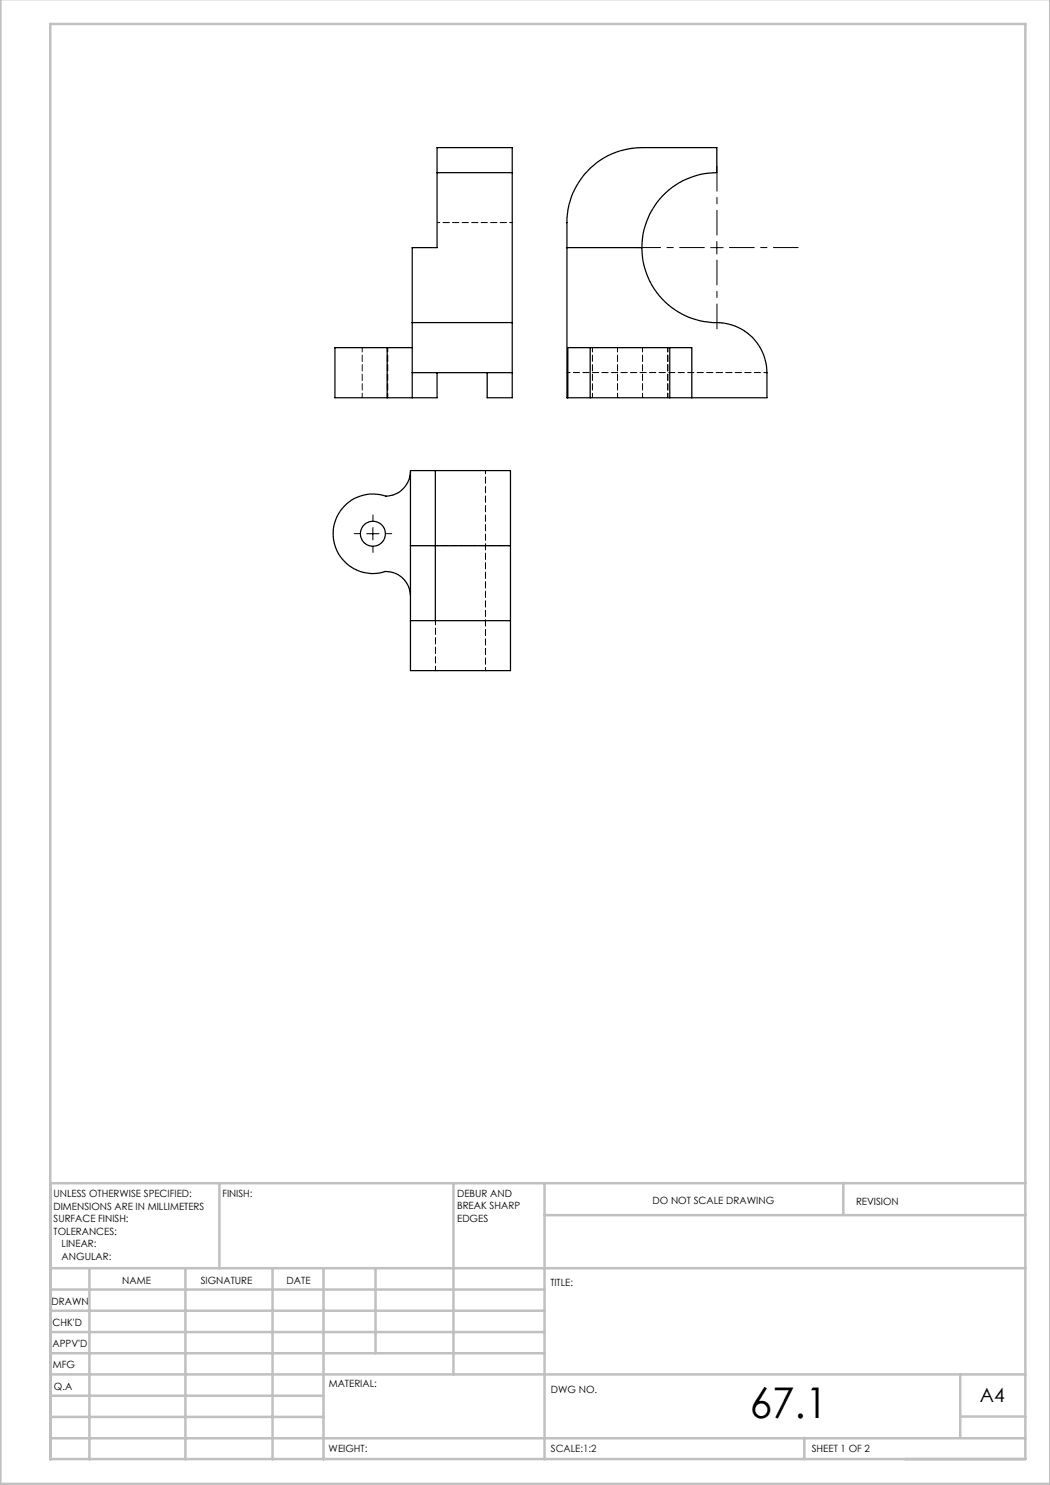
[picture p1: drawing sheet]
<svg xmlns="http://www.w3.org/2000/svg" width="210mm" height="297mm" viewBox="0 0 210 297" stroke-linecap="round" stroke-linejoin="round" font-family="sans-serif">
<path d="M140.9 49.5h-13.8M143.4 47v-13.7M143.4 52v13.8M145.9 49.5h13.7" fill="none" stroke="#000" stroke-width=".2" stroke-dasharray="15.2 1.3 1.3 1.3" stroke-dashoffset="10.3"/>
<path d="M72.1 106.7h-1.3M74.6 104.2v-1.2M74.6 109.2v1.3M77.1 106.7h1.2" fill="none" stroke="#000" stroke-width=".2" stroke-dasharray="15.2 1.3 1.3 1.3"/>
<path d="M142.1 49.5h2.5M143.4 48.3v2.5M73.3 106.7h2.5M74.6 105.5v2.5" fill="none" stroke="#000" stroke-width=".2"/>
<g fill="none" stroke="#c0c0c0" stroke-width=".5">
<path d="M.1 -.1v296.9h209.9v-296.9M10.1 4.8h195v287h-195zM43.9 236.6v17M90.7 236.6v38.3M108.9 236.6v55.3M168.7 236.6v6.3M205.1 236.6h-195v55.3M10.1 253.6h195M10.1 257.9h98.8M17.9 253.6v38.3M37.1 253.6v38.3M54.5 253.6v38.3"/>
<path d="M64.7 253.6v38.3M75.1 253.6v17M108.9 243h96.2M10.1 270.6h98.8M10.1 266.4h98.8M10.1 262.1h98.8M10.1 279.1h54.6M10.1 274.9h195M192.1 274.8v12.7M10.1 287.7h195M10.1 283.4h54.6M160.9 287.5v4.3"/>
<path d="M192.1 283.3h13"/>
</g>
<g fill="none" stroke="#000" stroke-width=".25">
<path d="M87.4 34.5v15h-5v15M87.4 34.5v-5h15v5M87.4 34.5h15M102.4 34.5v30M113.4 49.5h15M128.4 49.5a15.1 15.1 0 0 0 15.7 15.1 10 10 0 0 1 9.3 9.9v5h-15M128.4 49.5a15 15 0 0 1 15-15v-5h-15a15 15 0 0 0-15 15v35h.2M77.4 69.5h5M77.4 79.5h5M77.4 69.5h-10.4v10h10.4M77.4 69.5v10M82.4 64.5v10"/>
<path d="M82.4 74.5h20M82.4 64.5h20M82.4 74.5v5M87.4 74.5v5h-5M97.4 74.5v5h5v-5M102.4 64.5v10M113.6 79.5h4.4M118 79.5h15.9M118 69.5h15.9M118 69.5h-4.4v10M118 69.5v10M133.9 79.5h4.5"/>
<path d="M133.9 69.5h4.5v10M133.9 69.5v10M82.1 94.3a5.1 5.1 0 0 1-4.9 4.9 8 8 0 0 0-10.6 7.5 8 8 0 0 0 10.5 7.6 4.9 4.9 0 0 1 5 4.8M87.1 94.1v30M82.1 109.1v-15h20v15M82.1 109.1v15M82.1 109.1h20M102.1 109.1v15M82.1 124.1v10h20v-10M82.1 124.1h20"/>
<circle cx="74.6" cy="106.8" r="2.51"/>
</g>
<path d="M72.4 69.5v10M77.4 79.5v-10M77.5 69.5v10M118.5 69.5v10M123.5 69.5v10M128.5 79.5v-10M133.6 69.5v10M87.1 124.1v10" fill="none" stroke="#000" stroke-width=".2" stroke-dasharray="1.3 .6" stroke-dashoffset=".4"/>
<path d="M113.4 74.5h40M97.1 94.1v40" fill="none" stroke="#000" stroke-width=".2" stroke-dasharray="1.3 .6" stroke-dashoffset=".6"/>
<path d="M102.4 44.5h-15M102.1 109.1h-15" fill="none" stroke="#000" stroke-width=".2" stroke-dasharray="1.3 .6" stroke-dashoffset=".8"/>
<text font-size="8.5" x="150" y="283.5">67.1</text>
<text font-size="3.9" x="196" y="280.4">A4</text>
<g font-size="2">
<text x="10.7" y="239.5">UNLESS OTHERWISE SPECIFIED:</text>
<text x="44.5" y="239.5">FINISH:</text>
<text x="91.4" y="239.4">DEBUR AND</text>
<text x="10.7" y="242">DIMENSIONS ARE IN MILLIMETERS</text>
<text x="10.7" y="244.5">SURFACE FINISH:</text>
<text x="91.4" y="241.9">BREAK SHARP</text>
<text x="91.4" y="244.4">EDGES</text>
<text x="130.5" y="240.8">DO NOT SCALE DRAWING</text>
<text x="171.2" y="241">REVISION</text>
<text x="10.7" y="247">TOLERANCES:</text>
<text x="12.3" y="249.5">LINEAR:</text>
<text x="12.3" y="252">ANGULAR:</text>
<text x="24.4" y="256.9">NAME</text>
<text x="40.1" y="256.8">SIGNATURE</text>
<text x="57.3" y="256.8">DATE</text>
<text x="110.1" y="257.1">TITLE:</text>
<text x="10.3" y="260.9">DRAWN</text>
<text x="10.5" y="269.3">APPV'D</text>
<text x="10.5" y="265.2">CHK'D</text>
<text x="10.6" y="273.6">MFG</text>
<text x="10.8" y="278">Q.A</text>
<text x="65.8" y="277.4">MATERIAL:</text>
<text x="110.2" y="278.5">DWG NO.</text>
<text x="65.7" y="290.4">WEIGHT:</text>
<text x="110.2" y="290.5">SCALE:1:2</text>
<text x="162.4" y="290.4">SHEET 1 OF 2</text>
</g>
</svg>
